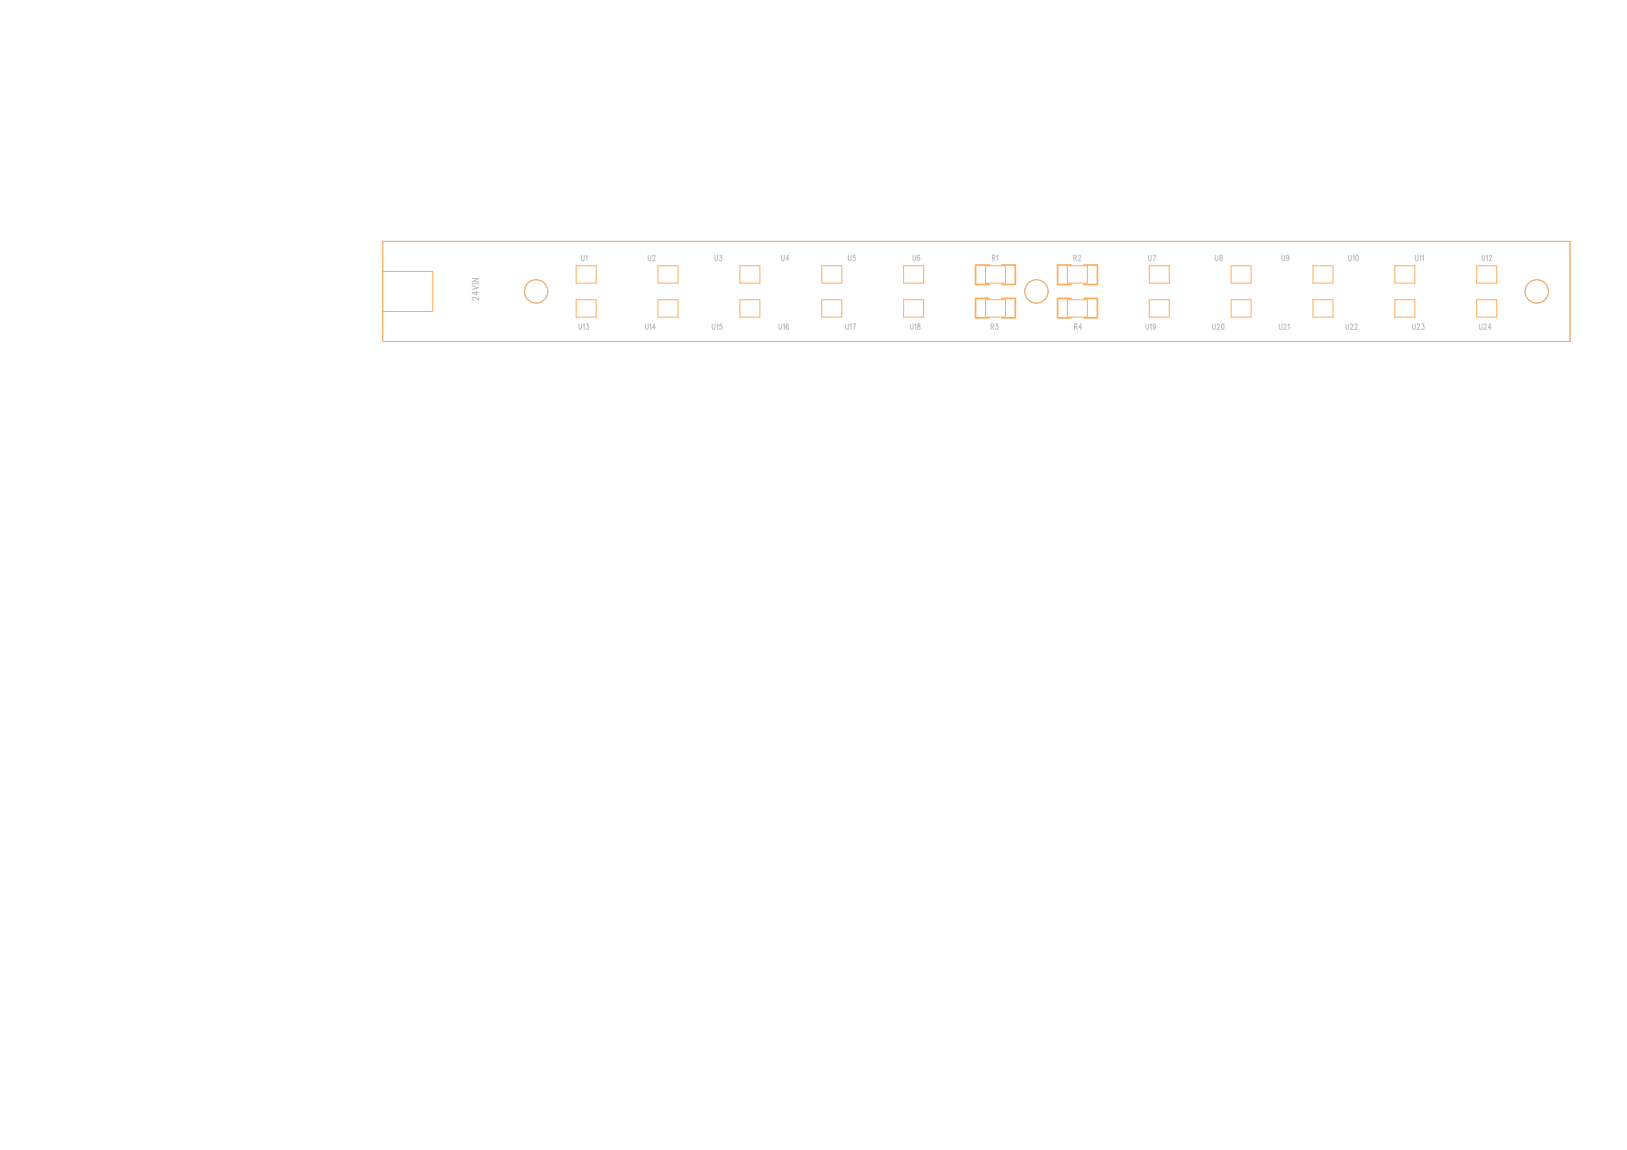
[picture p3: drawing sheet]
<svg xmlns="http://www.w3.org/2000/svg" width="297mm" height="210mm" viewBox="0 0 297 210" stroke-linecap="round" stroke-linejoin="round" font-family="sans-serif">
<g fill="none" stroke="#c0c0c0" stroke-width=".18">
<path d="M69.9 44.1h216.8v18.2h-216.8z"/>
<circle cx="97.9" cy="53.2" r="2.13"/>
<circle cx="189.2" cy="53.2" r="2.13"/>
<circle cx="280.6" cy="53.2" r="2.13"/>
</g>
<g fill="none" stroke="#ffad5b" stroke-width=".18">
<path d="M69.9 49.5h9.1v7.3h-9.1M69.9 44.1h216.8v18.2h-216.8zM105.2 54.7h3.6v3.2h-3.6zM105.2 48.5h3.6v3.2h-3.6zM120.1 54.7h3.7v3.2h-3.7zM120.1 48.5h3.7v3.2h-3.7zM135.1 54.7h3.6v3.2h-3.6zM135.1 48.5h3.6v3.2h-3.6zM150 54.7h3.7v3.2h-3.7zM150 48.5h3.7v3.2h-3.7zM165 54.7h3.6v3.2h-3.6zM165 48.5h3.6v3.2h-3.6z"/>
<path d="M209.8 54.7h3.7v3.2h-3.7zM209.8 48.5h3.7v3.2h-3.7zM224.8 54.7h3.6v3.2h-3.6zM224.8 48.5h3.6v3.2h-3.6zM239.7 54.7h3.7v3.2h-3.7zM239.7 48.5h3.7v3.2h-3.7zM254.7 54.7h3.6v3.2h-3.6zM254.7 48.5h3.6v3.2h-3.6zM269.6 54.7h3.7v3.2h-3.7zM269.6 48.5h3.7v3.2h-3.7z"/>
<circle cx="97.9" cy="53.2" r="2.13"/>
<circle cx="189.2" cy="53.2" r="2.13"/>
<circle cx="280.6" cy="53.2" r="2.13"/>
</g>
<g font-size="3.9" fill="#ffad5b">
<text x="177.9" y="51.5">R1</text>
<text x="192.9" y="51.5">R2</text>
<text x="177.9" y="57.6">R3</text>
<text x="192.9" y="57.6">R4</text>
</g>
<text font-size="1.8" fill="#c0c0c0" x="87.4" y="54.8" transform="rotate(-90 87.4 54.8)">24VIN</text>
<g font-size="1.5" fill="#c0c0c0">
<text x="106.2" y="47.6">U1</text>
<text x="118.3" y="47.6">U2</text>
<text x="130.5" y="47.6">U3</text>
<text x="142.7" y="47.6">U4</text>
<text x="154.9" y="47.6">U5</text>
<text x="166.7" y="47.6">U6</text>
<text x="181.2" y="47.6">R1</text>
<text x="196" y="47.6">R2</text>
<text x="209.7" y="47.6">U7</text>
<text x="221.9" y="47.6">U8</text>
<text x="234" y="47.6">U9</text>
<text x="246.2" y="47.6">U10</text>
<text x="258.4" y="47.6">U11</text>
<text x="270.6" y="47.6">U12</text>
<text x="105.7" y="60.1">U13</text>
<text x="117.9" y="60.1">U14</text>
<text x="130" y="60.1">U15</text>
<text x="142.2" y="60.1">U16</text>
<text x="154.4" y="60.1">U17</text>
<text x="166.2" y="60.1">U18</text>
<text x="180.9" y="60.1">R3</text>
<text x="196.2" y="60.1">R4</text>
<text x="209.2" y="60.1">U19</text>
<text x="221.4" y="60.1">U20</text>
<text x="233.6" y="60.1">U21</text>
<text x="245.7" y="60.1">U22</text>
<text x="257.9" y="60.1">U23</text>
<text x="270.1" y="60.1">U24</text>
</g>
</svg>
